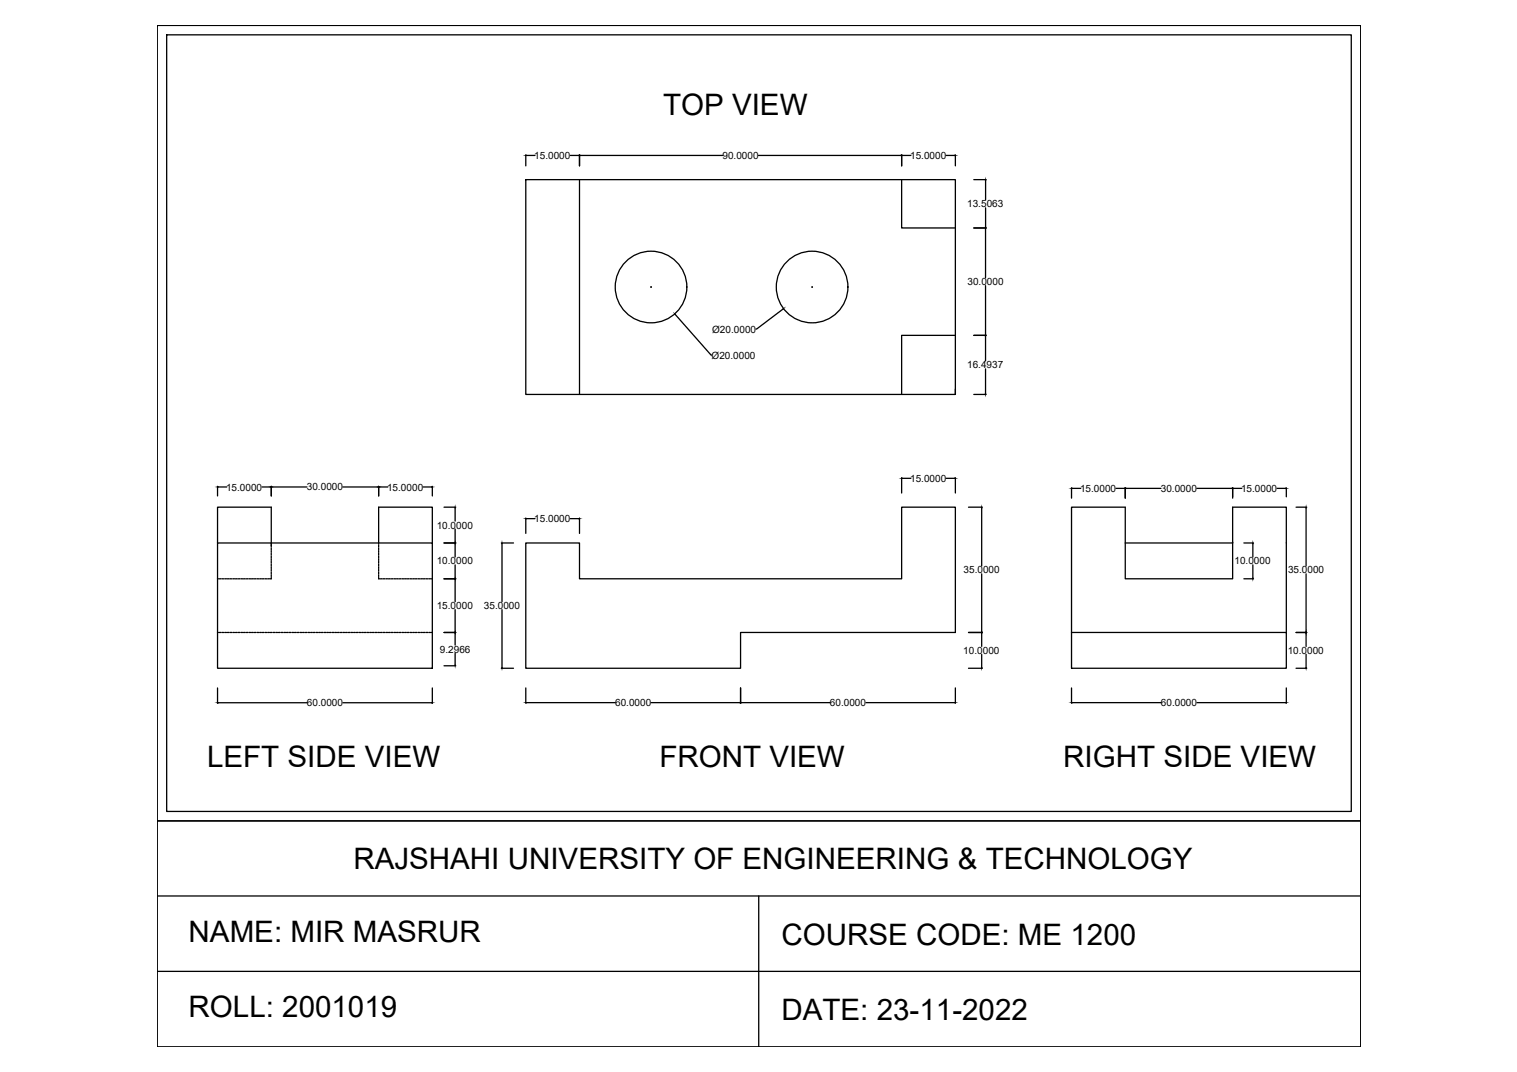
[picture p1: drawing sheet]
<svg xmlns="http://www.w3.org/2000/svg" width="297mm" height="210mm" viewBox="0 0 297 210" stroke-linecap="round" stroke-linejoin="round" font-family="sans-serif">
<!-- layer: 0 -->
<g fill="none" stroke="#000" stroke-width=".25">
<path d="M30.8 5h235.6v155.7h-235.6zM32.6 6.8h232v152.1h-232zM103 35.2h84.1v42h-84.1zM103 30.3v2.2M103.1 30.4h1.7M111.7 30.4h1.6M113.5 35.2v42M113.5 30.3v2.2M113.6 30.4h27.9M148.5 30.4h27.9M176.5 35.2v9.4h10.6M176.5 30.3v2.2"/>
<path d="M176.7 30.4h1.7M185.3 30.4h1.6M187.1 30.3v2.2M190.7 35.2h2.4M193 35.3v3.8M127.4 56.2h.1M127.5 56.1v.2M159 56.2h.1M159 56.1v.2M190.7 44.6h2.4M193 44.8v9.6M193 55.9v9.6"/>
<path d="M193 40.7v3.8M132.2 61.6l7.2 7.9M153.3 60.5l-5.3 3.9M187.1 65.7h-10.6v11.5M187.1 76.2v1M190.7 65.7h2.4M190.7 77.2h2.4M193 65.8v4.9M193 72.2v4.9M42.6 95.2v1.9M42.7 95.4h1.7M51.3 95.4h1.7"/>
<path d="M53.1 95.2v1.9M53.2 95.4h6.9M67.1 95.4h6.9M74.1 95.2v1.9M74.3 95.4h1.6M82.8 95.4h1.7M84.7 95.2v1.9M86.9 99.3h2.3M89.1 99.4v2.6M176.5 93.5v3M176.7 93.7h1.7M185.3 93.7h1.6"/>
<path d="M187.1 93.5v3M189.6 99.3h2.7M192.2 99.4v11.4M209.8 95.5v2M209.9 95.6h1.7M218.5 95.6h1.7M220.3 95.5v2M220.5 95.6h6.8M234.4 95.6h6.8M241.4 95.5v2M241.5 95.6h1.7M250.1 95.6h1.6"/>
<path d="M251.9 95.5v1.8M253.8 99.3h2.1M255.7 99.4v11.4M42.6 106.3h42.1v24.5h-42.1zM42.6 106.3v-7h10.5v7.8M42.6 113.3h.2M42.9 113.3h.4M43.5 113.3h.3M44 113.3h.4M44.5 113.3h.4M45 113.3h.4M45.6 113.3h.3"/>
<path d="M46.1 113.3h.4M46.6 113.3h.4M47.2 113.3h.3M47.7 113.3h.3M48.2 113.3h.4M48.7 113.3h.4M49.3 113.3h.3M49.8 113.3h.3M50.3 113.3h.4M50.8 113.3h.4M51.4 113.3h.3M51.9 113.3h.3"/>
<path d="M52.4 113.3h.4M53.1 113.1v.2h-.2M53.1 107.3v.3M53.1 107.8v.4M53.1 108.3v.4M53.1 108.9v.3M53.1 109.4v.3M53.1 109.9v.4M53.1 110.4v.4M53.1 111v.3M53.1 111.5v.3M53.1 112v.4"/>
<path d="M53.1 112.5v.4M74.1 113.1v.2h.2M74.1 106.8v.3M74.1 107.3v.3M74.1 107.8v.4M74.1 108.3v.4M74.1 108.9v.3M74.1 109.4v.3M74.1 109.9v.4M74.1 110.4v.4M74.1 111v.3M74.1 111.5v.3"/>
<path d="M74.1 112v.4M74.1 112.5v.4M74.5 113.3h.3M75 113.3h.4M75.5 113.3h.4M76.1 113.3h.3M76.6 113.3h.3M77.1 113.3h.4M77.6 113.3h.4M78.2 113.3h.3M78.7 113.3h.3M79.2 113.3h.4"/>
<path d="M79.7 113.3h.4M80.3 113.3h.3M80.8 113.3h.3M81.3 113.3h.4M81.8 113.3h.4M82.4 113.3h.3M82.9 113.3h.4M83.4 113.3h.4M84 113.3h.3M84.5 113.3h.2M84.7 106.3v-7h-10.6v7.3M86.9 106.3h2.3"/>
<path d="M86.9 113.3h2.3M89.1 103.6v2.6M89.1 106.4v2.6M89.1 110.6v2.6M89.1 113.5v4.3M89.1 119.4v4.3M98.2 106.3h2.3M98.3 106.4v11.4M98.3 119.4v11.3M103 106.3h10.5v7h63v-14h10.6v24.5h-42.1v7h-42zM103 101.4v3M103.1 101.6h1.7"/>
<path d="M111.7 101.6h1.6M113.5 101.4v3M192.2 112.4v11.3M220.3 106.3h21.1M241.4 106.3h.1M243.6 106.3h1.8M243.6 113.3h1.8M245.3 106.4v2.6M245.3 110.6v2.6M255.7 112.4v11.3M42.6 123.8h.2M42.6 134.7v3"/>
<path d="M42.7 137.6h17.4M42.9 123.8h.4M43.5 123.8h.3M44 123.8h.4M44.5 123.8h.4M45 123.8h.4M45.6 123.8h.3M46.1 123.8h.4M46.6 123.8h.4M47.2 123.8h.3M47.7 123.8h.3M48.2 123.8h.4"/>
<path d="M48.7 123.8h.4M49.3 123.8h.3M49.8 123.8h.3M50.3 123.8h.4M50.8 123.8h.4M51.4 123.8h.3M51.9 123.8h.3M52.4 123.8h.4M52.9 123.8h.4M53.5 123.8h.3M54 123.8h.3M54.5 123.8h.4"/>
<path d="M55 123.8h.4M55.6 123.8h.3M56.1 123.8h.3M56.6 123.8h.4M57.1 123.8h.4M57.7 123.8h.3M58.2 123.8h.3M58.7 123.8h.4M59.2 123.8h.4M59.8 123.8h.3M60.3 123.8h.3M60.8 123.8h.4"/>
<path d="M61.3 123.8h.4M61.9 123.8h.3M62.4 123.8h.3M62.9 123.8h.4M63.5 123.8h.3M64 123.8h.3M64.5 123.8h.4M65 123.8h.4M65.5 123.8h.4M66.1 123.8h.3M66.6 123.8h.4M67.1 123.8h.4"/>
<path d="M67.1 137.6h17.4M67.7 123.8h.3M68.2 123.8h.3M68.7 123.8h.4M69.2 123.8h.4M69.8 123.8h.3M70.3 123.8h.3M70.8 123.8h.4M71.3 123.8h.4M71.9 123.8h.3M72.4 123.8h.3M72.9 123.8h.4"/>
<path d="M73.4 123.8h.4M74 123.8h.3M74.5 123.8h.3M75 123.8h.4M75.5 123.8h.4M76.1 123.8h.3M76.6 123.8h.3M77.1 123.8h.4M77.6 123.8h.4M78.2 123.8h.3M78.7 123.8h.3M79.2 123.8h.4"/>
<path d="M79.7 123.8h.4M80.3 123.8h.3M80.8 123.8h.3M81.3 123.8h.4M81.8 123.8h.4M82.4 123.8h.3M82.9 123.8h.4M83.4 123.8h.4M84 123.8h.3M84.5 123.8h.2M84.7 134.7v3M86.9 123.8h2.3"/>
<path d="M86.9 130.4h2.3M89.1 124v2.3M89.1 127.9v2.3M98.2 130.8h2.3M103 134.7v3M103.1 137.6h17.4M127.5 137.6h17.4M145 134.7v3M145.1 137.6h17.4M169.6 137.6h17.3M187.1 134.7v3M189.6 123.8h2.7"/>
<path d="M189.6 130.8h2.7M192.2 124v2.6M192.2 128.1v2.6M209.8 123.8h42.1v7h-42.1zM209.8 123.8v-24.5h10.5v14h21.1v-14h10.5v24.5M209.8 134.7v3M209.9 137.6h17.4M234.4 137.6h17.3M251.9 134.7v3M253.8 123.8h2.1M253.8 130.8h2.1M255.7 124v2.6"/>
<path d="M255.7 128.1v2.6M30.8 160.7h235.6v44.3h-235.6zM30.8 175.4h235.5M148.6 175.4v29.6M30.8 190.2h235.5"/>
<circle cx="127.5" cy="56.2" r="7"/>
<circle cx="159" cy="56.2" r="7"/>
</g>
<g fill="#000" stroke="#000" stroke-width=".2">
<path d="M103 30.4h.1zM113.3 30.4h.2zM113.5 30.4h.1zM176.4 30.4h.1zM176.5 30.4h.2zM186.9 30.4h.2zM193 35.2v.1zM193 44.6v.2zM193 44.5v.1zM132.1 61.5l.1 .1zM153.3 60.5l.1-.1zM193 65.5v.2z"/>
<path d="M193 65.7v.1zM193 77.1v.1zM42.6 95.4h.1zM53 95.3l.1 .1zM53.1 95.4h.1zM74 95.3l.1 .1zM74.1 95.4h.2zM84.5 95.3l.2 .1zM89.1 99.3v.1zM176.5 93.7l.2-.1zM186.9 93.6l.2 .1zM192.2 99.3v.1z"/>
<path d="M209.8 95.6h.1zM220.2 95.6h.1zM220.3 95.6h.2zM241.2 95.6h.2zM241.4 95.6h.1zM251.7 95.6h.2zM255.7 99.3v.1zM89.1 113.3v.2zM89.1 113.2v.1zM89.1 106.3v.1zM89.1 106.2v.1zM98.3 106.3v.1z"/>
<path d="M103 101.6l.1-.1zM113.3 101.5l.2 .1zM245.3 106.3v.1zM245.3 113.2v.1zM42.6 137.6h.1zM84.5 137.6h.2zM89.1 130.2v.2zM89.1 123.8v.2zM89.1 123.7v.1zM98.3 130.7v.1zM103 137.6h.1zM144.9 137.6h.1z"/>
<path d="M145 137.6h.1zM186.9 137.6h.2zM192.2 123.7v.1zM192.2 123.8v.2zM192.2 130.7v.1zM209.8 137.6h.1zM251.7 137.6h.2zM255.7 130.7v.1zM255.7 123.8v.2zM255.7 123.7v.1z"/>
</g>
<g font-size="5.8">
<text x="129.8" y="22.6">TOP VIEW</text>
<text x="40.6" y="150.1">LEFT SIDE VIEW</text>
<text x="129.1" y="150.1">FRONT VIEW</text>
<text x="208.2" y="150.1">RIGHT SIDE VIEW</text>
<text x="69.2" y="170.2">RAJSHAHI UNIVERSITY OF ENGINEERING &amp; TECHNOLOGY</text>
<text x="36.9" y="184.5">NAME: MIR MASRUR</text>
<text x="153" y="185">COURSE CODE: ME 1200</text>
<text x="36.9" y="199.1">ROLL: 2001019</text>
<text x="153" y="199.7">DATE: 23-11-2022</text>
</g>
<g font-size="2">
<text x="104.6" y="31.1">15.0000</text>
<text x="141.5" y="31.1">90.0000</text>
<text x="178.2" y="31.1">15.0000</text>
<text x="189.4" y="40.6">13.5063</text>
<text x="189.4" y="55.8">30.0000</text>
<text x="139.5" y="65.1">Ø20.0000</text>
<text x="139.3" y="70.2">Ø20.0000</text>
<text x="189.4" y="72.1">16.4937</text>
<text x="178.2" y="94.3">15.0000</text>
<text x="44.3" y="96.1">15.0000</text>
<text x="60.1" y="96">30.0000</text>
<text x="75.8" y="96.1">15.0000</text>
<text x="211.5" y="96.3">15.0000</text>
<text x="227.3" y="96.3">30.0000</text>
<text x="243" y="96.3">15.0000</text>
<text x="85.5" y="103.5">10.0000</text>
<text x="104.6" y="102.2">15.0000</text>
<text x="85.5" y="110.5">10.0000</text>
<text x="188.7" y="112.3">35.0000</text>
<text x="241.7" y="110.5">10.0000</text>
<text x="252.2" y="112.3">35.0000</text>
<text x="85.5" y="119.3">15.0000</text>
<text x="94.8" y="119.3">35.0000</text>
<text x="86.1" y="127.8">9.2966</text>
<text x="188.6" y="128">10.0000</text>
<text x="252.1" y="128">10.0000</text>
<text x="60.1" y="138.3">60.0000</text>
<text x="120.5" y="138.3">60.0000</text>
<text x="162.5" y="138.3">60.0000</text>
<text x="227.3" y="138.3">60.0000</text>
</g>
</svg>
